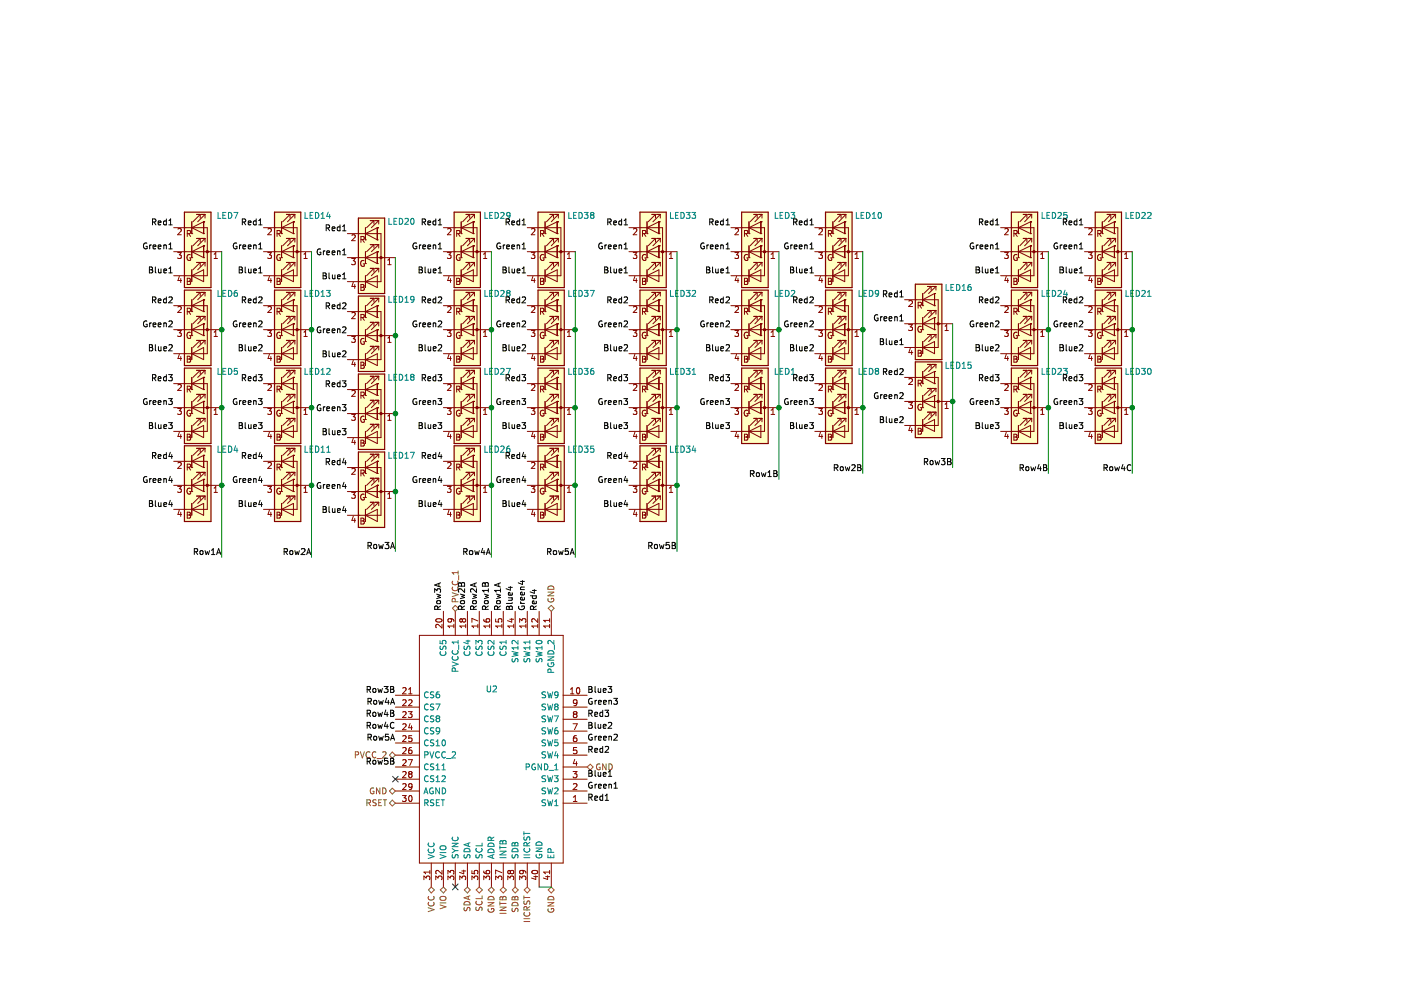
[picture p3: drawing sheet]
EESchema Schematic File Version 4
EELAYER 30 0
EELAYER END
$Descr A4 11693 8268
encoding utf-8
Sheet 3 3
Title "ICED-L"
Date "2016-07-17"
Rev "Rev 1.2b"
Comp "Input Club"
Comment1 ""
Comment2 ""
Comment3 ""
Comment4 ""
$EndDescr
Text Label 9050 1900 2    50   ~ 0
Red1
Text Label 8350 1900 2    50   ~ 0
Red1
Text Label 6800 1900 2    50   ~ 0
Red1
Text Label 6100 1900 2    50   ~ 0
Red1
$Comp
L ICEDLeft:RGB_0606 LED51
U 1 1
P 3900 2100
AR Path="/54B2C0DD/606D76E2" Ref="LED51"  Part="1" 
AR Path="/549878F0/6068E321/606D76E2" Ref="LED?"  Part="1" 
AR Path="/549878F0/60748308/606D76E2" Ref="LED29"  Part="1" 
AR Path="/549878F0/605673FE/606D76E2" Ref="LED29"  Part="1" 
F 0 "LED29" H 4150 2400 50  0000 C CNN
F 1 "RGB_0606" H 3900 2506 50  0001 C CNN
F 2 "prettylib:0606" H 3900 2050 50  0001 C CNN
F 3 "~" H 3900 2050 50  0001 C CNN
	1    3900 2100
	1    0    0    -1  
$EndComp
Text Label 3700 1900 2    50   ~ 0
Red1
Text Label 3700 2100 2    50   ~ 0
Green1
Text Label 3700 2300 2    50   ~ 0
Blue1
Text Label 3700 2550 2    50   ~ 0
Red2
$Comp
L ICEDLeft:RGB_0606 LED52
U 1 1
P 3900 2750
AR Path="/54B2C0DD/606D76D8" Ref="LED52"  Part="1" 
AR Path="/549878F0/6068E321/606D76D8" Ref="LED?"  Part="1" 
AR Path="/549878F0/60748308/606D76D8" Ref="LED28"  Part="1" 
AR Path="/549878F0/605673FE/606D76D8" Ref="LED28"  Part="1" 
F 0 "LED28" H 4150 3050 50  0000 C CNN
F 1 "RGB_0606" H 3900 3156 50  0001 C CNN
F 2 "prettylib:0606" H 3900 2700 50  0001 C CNN
F 3 "~" H 3900 2700 50  0001 C CNN
	1    3900 2750
	1    0    0    -1  
$EndComp
Text Label 3700 2750 2    50   ~ 0
Green2
Text Label 3700 2950 2    50   ~ 0
Blue2
Text Label 3700 3200 2    50   ~ 0
Red3
$Comp
L ICEDLeft:RGB_0606 LED53
U 1 1
P 3900 3400
AR Path="/54B2C0DD/606D76CF" Ref="LED53"  Part="1" 
AR Path="/549878F0/6068E321/606D76CF" Ref="LED?"  Part="1" 
AR Path="/549878F0/60748308/606D76CF" Ref="LED27"  Part="1" 
AR Path="/549878F0/605673FE/606D76CF" Ref="LED27"  Part="1" 
F 0 "LED27" H 4150 3700 50  0000 C CNN
F 1 "RGB_0606" H 3900 3806 50  0001 C CNN
F 2 "prettylib:0606" H 3900 3350 50  0001 C CNN
F 3 "~" H 3900 3350 50  0001 C CNN
	1    3900 3400
	1    0    0    -1  
$EndComp
Text Label 3700 3400 2    50   ~ 0
Green3
Text Label 3700 3600 2    50   ~ 0
Blue3
$Comp
L ICEDLeft:RGB_0606 LED54
U 1 1
P 3900 4050
AR Path="/54B2C0DD/606D76C7" Ref="LED54"  Part="1" 
AR Path="/549878F0/6068E321/606D76C7" Ref="LED?"  Part="1" 
AR Path="/549878F0/60748308/606D76C7" Ref="LED26"  Part="1" 
AR Path="/549878F0/605673FE/606D76C7" Ref="LED26"  Part="1" 
F 0 "LED26" H 4150 4350 50  0000 C CNN
F 1 "RGB_0606" H 3900 4456 50  0001 C CNN
F 2 "prettylib:0606" H 3900 4000 50  0001 C CNN
F 3 "~" H 3900 4000 50  0001 C CNN
	1    3900 4050
	1    0    0    -1  
$EndComp
Text Label 3700 3850 2    50   ~ 0
Red4
Text Label 3700 4050 2    50   ~ 0
Green4
Text Label 3700 4250 2    50   ~ 0
Blue4
Wire Wire Line
	4100 2100 4100 2750
Connection ~ 4100 2750
Wire Wire Line
	4100 2750 4100 3400
Text Label 4400 1900 2    50   ~ 0
Red1
Text Label 4400 2100 2    50   ~ 0
Green1
Text Label 4400 2300 2    50   ~ 0
Blue1
Text Label 4400 2550 2    50   ~ 0
Red2
$Comp
L ICEDLeft:RGB_0606 LED56
U 1 1
P 4600 2750
AR Path="/54B2C0DD/606D76B0" Ref="LED56"  Part="1" 
AR Path="/549878F0/6068E321/606D76B0" Ref="LED?"  Part="1" 
AR Path="/549878F0/60748308/606D76B0" Ref="LED37"  Part="1" 
AR Path="/549878F0/605673FE/606D76B0" Ref="LED37"  Part="1" 
F 0 "LED37" H 4850 3050 50  0000 C CNN
F 1 "RGB_0606" H 4600 3156 50  0001 C CNN
F 2 "prettylib:0606" H 4600 2700 50  0001 C CNN
F 3 "~" H 4600 2700 50  0001 C CNN
	1    4600 2750
	1    0    0    -1  
$EndComp
Text Label 4400 2750 2    50   ~ 0
Green2
Text Label 4400 2950 2    50   ~ 0
Blue2
Text Label 4400 3200 2    50   ~ 0
Red3
$Comp
L ICEDLeft:RGB_0606 LED57
U 1 1
P 4600 3400
AR Path="/54B2C0DD/606D76A7" Ref="LED57"  Part="1" 
AR Path="/549878F0/6068E321/606D76A7" Ref="LED?"  Part="1" 
AR Path="/549878F0/60748308/606D76A7" Ref="LED36"  Part="1" 
AR Path="/549878F0/605673FE/606D76A7" Ref="LED36"  Part="1" 
F 0 "LED36" H 4850 3700 50  0000 C CNN
F 1 "RGB_0606" H 4600 3806 50  0001 C CNN
F 2 "prettylib:0606" H 4600 3350 50  0001 C CNN
F 3 "~" H 4600 3350 50  0001 C CNN
	1    4600 3400
	1    0    0    -1  
$EndComp
Text Label 4400 3400 2    50   ~ 0
Green3
Text Label 4400 3600 2    50   ~ 0
Blue3
$Comp
L ICEDLeft:RGB_0606 LED58
U 1 1
P 4600 4050
AR Path="/54B2C0DD/606D769F" Ref="LED58"  Part="1" 
AR Path="/549878F0/6068E321/606D769F" Ref="LED?"  Part="1" 
AR Path="/549878F0/60748308/606D769F" Ref="LED35"  Part="1" 
AR Path="/549878F0/605673FE/606D769F" Ref="LED35"  Part="1" 
F 0 "LED35" H 4850 4350 50  0000 C CNN
F 1 "RGB_0606" H 4600 4456 50  0001 C CNN
F 2 "prettylib:0606" H 4600 4000 50  0001 C CNN
F 3 "~" H 4600 4000 50  0001 C CNN
	1    4600 4050
	1    0    0    -1  
$EndComp
Text Label 4400 3850 2    50   ~ 0
Red4
Text Label 4400 4050 2    50   ~ 0
Green4
Text Label 4400 4250 2    50   ~ 0
Blue4
Wire Wire Line
	4800 2100 4800 2750
Connection ~ 4800 2750
Wire Wire Line
	4800 2750 4800 3400
Connection ~ 4800 3400
Wire Wire Line
	4800 3400 4800 4050
Text Label 6100 2100 2    50   ~ 0
Green1
Text Label 6100 2300 2    50   ~ 0
Blue1
Text Label 6100 2750 2    50   ~ 0
Green2
Text Label 6100 2950 2    50   ~ 0
Blue2
Text Label 6100 3400 2    50   ~ 0
Green3
Text Label 6100 3600 2    50   ~ 0
Blue3
Connection ~ 4100 3400
Wire Wire Line
	4100 3400 4100 4050
Connection ~ 4800 4050
Wire Wire Line
	4800 4050 4800 4650
Connection ~ 4100 4050
Wire Wire Line
	4100 4050 4100 4650
Text Label 5250 1900 2    50   ~ 0
Red1
Text Label 5250 2100 2    50   ~ 0
Green1
Text Label 5250 2300 2    50   ~ 0
Blue1
Text Label 5250 2550 2    50   ~ 0
Red2
Text Label 5250 2750 2    50   ~ 0
Green2
Text Label 5250 2950 2    50   ~ 0
Blue2
Text Label 5250 3200 2    50   ~ 0
Red3
Text Label 5250 3400 2    50   ~ 0
Green3
Text Label 5250 3600 2    50   ~ 0
Blue3
Text Label 5250 3850 2    50   ~ 0
Red4
Text Label 5250 4050 2    50   ~ 0
Green4
Text Label 5250 4250 2    50   ~ 0
Blue4
$Comp
L ICEDLeft:RGB_0606 LED62
U 1 1
P 5450 3400
AR Path="/54B2C0DD/606D7675" Ref="LED62"  Part="1" 
AR Path="/549878F0/6068E321/606D7675" Ref="LED?"  Part="1" 
AR Path="/549878F0/60748308/606D7675" Ref="LED31"  Part="1" 
AR Path="/549878F0/605673FE/606D7675" Ref="LED31"  Part="1" 
F 0 "LED31" H 5700 3700 50  0000 C CNN
F 1 "RGB_0606" H 5450 3806 50  0001 C CNN
F 2 "prettylib:0606" H 5450 3350 50  0001 C CNN
F 3 "~" H 5450 3350 50  0001 C CNN
	1    5450 3400
	1    0    0    -1  
$EndComp
Connection ~ 5650 3400
Wire Wire Line
	5650 2100 5650 2750
Connection ~ 5650 2750
Wire Wire Line
	5650 3400 5650 4050
Wire Wire Line
	5650 4050 5650 4600
Connection ~ 5650 4050
$Comp
L ICEDLeft:RGB_0606 LED70
U 1 1
P 7750 3350
AR Path="/54B2C0DD/606D7652" Ref="LED70"  Part="1" 
AR Path="/549878F0/6068E321/606D7652" Ref="LED?"  Part="1" 
AR Path="/549878F0/60748308/606D7652" Ref="LED15"  Part="1" 
AR Path="/549878F0/605673FE/606D7652" Ref="LED15"  Part="1" 
F 0 "LED15" H 8000 3650 50  0000 C CNN
F 1 "RGB_0606" H 7750 3756 50  0001 C CNN
F 2 "prettylib:0606" H 7750 3300 50  0001 C CNN
F 3 "~" H 7750 3300 50  0001 C CNN
	1    7750 3350
	1    0    0    -1  
$EndComp
Wire Wire Line
	7950 2700 7950 3350
$Comp
L ICEDLeft:RGB_0606 LED49
U 1 1
P 3100 3450
AR Path="/54B2C0DD/606D763F" Ref="LED49"  Part="1" 
AR Path="/549878F0/6068E321/606D763F" Ref="LED?"  Part="1" 
AR Path="/549878F0/60748308/606D763F" Ref="LED18"  Part="1" 
AR Path="/549878F0/605673FE/606D763F" Ref="LED18"  Part="1" 
F 0 "LED18" H 3350 3750 50  0000 C CNN
F 1 "RGB_0606" H 3100 3856 50  0001 C CNN
F 2 "prettylib:0606" H 3100 3400 50  0001 C CNN
F 3 "~" H 3100 3400 50  0001 C CNN
	1    3100 3450
	1    0    0    -1  
$EndComp
Text Label 9050 3600 2    50   ~ 0
Blue3
Text Label 9050 3400 2    50   ~ 0
Green3
Wire Wire Line
	9450 3400 9450 3950
Connection ~ 9450 3400
$Comp
L ICEDLeft:RGB_0606 LED76
U 1 1
P 9250 3400
AR Path="/54B2C0DD/606D761C" Ref="LED76"  Part="1" 
AR Path="/549878F0/6068E321/606D761C" Ref="LED?"  Part="1" 
AR Path="/549878F0/60748308/606D761C" Ref="LED30"  Part="1" 
AR Path="/549878F0/605673FE/606D761C" Ref="LED30"  Part="1" 
F 0 "LED30" H 9500 3700 50  0000 C CNN
F 1 "RGB_0606" H 9250 3806 50  0001 C CNN
F 2 "prettylib:0606" H 9250 3350 50  0001 C CNN
F 3 "~" H 9250 3350 50  0001 C CNN
	1    9250 3400
	1    0    0    -1  
$EndComp
Text Label 9050 3200 2    50   ~ 0
Red3
Text Label 9050 2950 2    50   ~ 0
Blue2
Text Label 9050 2750 2    50   ~ 0
Green2
Wire Wire Line
	9450 2750 9450 3400
Wire Wire Line
	9450 2100 9450 2750
Connection ~ 9450 2750
$Comp
L ICEDLeft:RGB_0606 LED75
U 1 1
P 9250 2750
AR Path="/54B2C0DD/606D7613" Ref="LED75"  Part="1" 
AR Path="/549878F0/6068E321/606D7613" Ref="LED?"  Part="1" 
AR Path="/549878F0/60748308/606D7613" Ref="LED21"  Part="1" 
AR Path="/549878F0/605673FE/606D7613" Ref="LED21"  Part="1" 
F 0 "LED21" H 9500 3050 50  0000 C CNN
F 1 "RGB_0606" H 9250 3156 50  0001 C CNN
F 2 "prettylib:0606" H 9250 2700 50  0001 C CNN
F 3 "~" H 9250 2700 50  0001 C CNN
	1    9250 2750
	1    0    0    -1  
$EndComp
Text Label 9050 2550 2    50   ~ 0
Red2
Text Label 9050 2300 2    50   ~ 0
Blue1
Text Label 9050 2100 2    50   ~ 0
Green1
$Comp
L ICEDLeft:RGB_0606 LED74
U 1 1
P 9250 2100
AR Path="/54B2C0DD/606D760A" Ref="LED74"  Part="1" 
AR Path="/549878F0/6068E321/606D760A" Ref="LED?"  Part="1" 
AR Path="/549878F0/60748308/606D760A" Ref="LED22"  Part="1" 
AR Path="/549878F0/605673FE/606D760A" Ref="LED22"  Part="1" 
F 0 "LED22" H 9500 2400 50  0000 C CNN
F 1 "RGB_0606" H 9250 2506 50  0001 C CNN
F 2 "prettylib:0606" H 9250 2050 50  0001 C CNN
F 3 "~" H 9250 2050 50  0001 C CNN
	1    9250 2100
	1    0    0    -1  
$EndComp
Text Label 8350 3600 2    50   ~ 0
Blue3
Text Label 8350 3400 2    50   ~ 0
Green3
Wire Wire Line
	8750 3400 8750 3950
Connection ~ 8750 3400
$Comp
L ICEDLeft:RGB_0606 LED73
U 1 1
P 8550 3400
AR Path="/54B2C0DD/606D7600" Ref="LED73"  Part="1" 
AR Path="/549878F0/6068E321/606D7600" Ref="LED?"  Part="1" 
AR Path="/549878F0/60748308/606D7600" Ref="LED23"  Part="1" 
AR Path="/549878F0/605673FE/606D7600" Ref="LED23"  Part="1" 
F 0 "LED23" H 8800 3700 50  0000 C CNN
F 1 "RGB_0606" H 8550 3806 50  0001 C CNN
F 2 "prettylib:0606" H 8550 3350 50  0001 C CNN
F 3 "~" H 8550 3350 50  0001 C CNN
	1    8550 3400
	1    0    0    -1  
$EndComp
Text Label 8350 3200 2    50   ~ 0
Red3
Text Label 8350 2950 2    50   ~ 0
Blue2
Text Label 8350 2750 2    50   ~ 0
Green2
Wire Wire Line
	8750 2750 8750 3400
Wire Wire Line
	8750 2100 8750 2750
Connection ~ 8750 2750
$Comp
L ICEDLeft:RGB_0606 LED72
U 1 1
P 8550 2750
AR Path="/54B2C0DD/606D75F7" Ref="LED72"  Part="1" 
AR Path="/549878F0/6068E321/606D75F7" Ref="LED?"  Part="1" 
AR Path="/549878F0/60748308/606D75F7" Ref="LED24"  Part="1" 
AR Path="/549878F0/605673FE/606D75F7" Ref="LED24"  Part="1" 
F 0 "LED24" H 8800 3050 50  0000 C CNN
F 1 "RGB_0606" H 8550 3156 50  0001 C CNN
F 2 "prettylib:0606" H 8550 2700 50  0001 C CNN
F 3 "~" H 8550 2700 50  0001 C CNN
	1    8550 2750
	1    0    0    -1  
$EndComp
Text Label 8350 2550 2    50   ~ 0
Red2
Text Label 8350 2300 2    50   ~ 0
Blue1
Text Label 8350 2100 2    50   ~ 0
Green1
$Comp
L ICEDLeft:RGB_0606 LED71
U 1 1
P 8550 2100
AR Path="/54B2C0DD/606D75EE" Ref="LED71"  Part="1" 
AR Path="/549878F0/6068E321/606D75EE" Ref="LED?"  Part="1" 
AR Path="/549878F0/60748308/606D75EE" Ref="LED25"  Part="1" 
AR Path="/549878F0/605673FE/606D75EE" Ref="LED25"  Part="1" 
F 0 "LED25" H 8800 2400 50  0000 C CNN
F 1 "RGB_0606" H 8550 2506 50  0001 C CNN
F 2 "prettylib:0606" H 8550 2050 50  0001 C CNN
F 3 "~" H 8550 2050 50  0001 C CNN
	1    8550 2100
	1    0    0    -1  
$EndComp
Text Label 7550 3550 2    50   ~ 0
Blue2
Text Label 7550 3350 2    50   ~ 0
Green2
Text Label 7550 3150 2    50   ~ 0
Red2
Text Label 7550 2900 2    50   ~ 0
Blue1
Text Label 7550 2700 2    50   ~ 0
Green1
$Comp
L ICEDLeft:RGB_0606 LED69
U 1 1
P 7750 2700
AR Path="/54B2C0DD/606D75E3" Ref="LED69"  Part="1" 
AR Path="/549878F0/6068E321/606D75E3" Ref="LED?"  Part="1" 
AR Path="/549878F0/60748308/606D75E3" Ref="LED16"  Part="1" 
AR Path="/549878F0/605673FE/606D75E3" Ref="LED16"  Part="1" 
F 0 "LED16" H 8000 3000 50  0000 C CNN
F 1 "RGB_0606" H 7750 3106 50  0001 C CNN
F 2 "prettylib:0606" H 7750 2650 50  0001 C CNN
F 3 "~" H 7750 2650 50  0001 C CNN
	1    7750 2700
	1    0    0    -1  
$EndComp
Text Label 7550 2500 2    50   ~ 0
Red1
Text Label 6800 3600 2    50   ~ 0
Blue3
Text Label 6800 3400 2    50   ~ 0
Green3
Wire Wire Line
	7200 3400 7200 3950
Connection ~ 7200 3400
$Comp
L ICEDLeft:RGB_0606 LED68
U 1 1
P 7000 3400
AR Path="/54B2C0DD/606D75D7" Ref="LED68"  Part="1" 
AR Path="/549878F0/6068E321/606D75D7" Ref="LED?"  Part="1" 
AR Path="/549878F0/60748308/606D75D7" Ref="LED8"  Part="1" 
AR Path="/549878F0/605673FE/606D75D7" Ref="LED8"  Part="1" 
F 0 "LED8" H 7250 3700 50  0000 C CNN
F 1 "RGB_0606" H 7000 3806 50  0001 C CNN
F 2 "prettylib:0606" H 7000 3350 50  0001 C CNN
F 3 "~" H 7000 3350 50  0001 C CNN
	1    7000 3400
	1    0    0    -1  
$EndComp
Text Label 6800 3200 2    50   ~ 0
Red3
Text Label 6800 2950 2    50   ~ 0
Blue2
Text Label 6800 2750 2    50   ~ 0
Green2
Wire Wire Line
	7200 2750 7200 3400
Wire Wire Line
	7200 2100 7200 2750
Connection ~ 7200 2750
$Comp
L ICEDLeft:RGB_0606 LED67
U 1 1
P 7000 2750
AR Path="/54B2C0DD/606D75CE" Ref="LED67"  Part="1" 
AR Path="/549878F0/6068E321/606D75CE" Ref="LED?"  Part="1" 
AR Path="/549878F0/60748308/606D75CE" Ref="LED9"  Part="1" 
AR Path="/549878F0/605673FE/606D75CE" Ref="LED9"  Part="1" 
F 0 "LED9" H 7250 3050 50  0000 C CNN
F 1 "RGB_0606" H 7000 3156 50  0001 C CNN
F 2 "prettylib:0606" H 7000 2700 50  0001 C CNN
F 3 "~" H 7000 2700 50  0001 C CNN
	1    7000 2750
	1    0    0    -1  
$EndComp
Text Label 6800 2550 2    50   ~ 0
Red2
Text Label 6800 2300 2    50   ~ 0
Blue1
Text Label 6800 2100 2    50   ~ 0
Green1
$Comp
L ICEDLeft:RGB_0606 LED66
U 1 1
P 7000 2100
AR Path="/54B2C0DD/606D75C5" Ref="LED66"  Part="1" 
AR Path="/549878F0/6068E321/606D75C5" Ref="LED?"  Part="1" 
AR Path="/549878F0/60748308/606D75C5" Ref="LED10"  Part="1" 
AR Path="/549878F0/605673FE/606D75C5" Ref="LED10"  Part="1" 
F 0 "LED10" H 7250 2400 50  0000 C CNN
F 1 "RGB_0606" H 7000 2506 50  0001 C CNN
F 2 "prettylib:0606" H 7000 2050 50  0001 C CNN
F 3 "~" H 7000 2050 50  0001 C CNN
	1    7000 2100
	1    0    0    -1  
$EndComp
Wire Wire Line
	6500 3400 6500 4000
Connection ~ 6500 3400
$Comp
L ICEDLeft:RGB_0606 LED65
U 1 1
P 6300 3400
AR Path="/54B2C0DD/606D75BC" Ref="LED65"  Part="1" 
AR Path="/549878F0/6068E321/606D75BC" Ref="LED?"  Part="1" 
AR Path="/549878F0/60748308/606D75BC" Ref="LED1"  Part="1" 
AR Path="/549878F0/605673FE/606D75BC" Ref="LED1"  Part="1" 
F 0 "LED1" H 6550 3700 50  0000 C CNN
F 1 "RGB_0606" H 6300 3806 50  0001 C CNN
F 2 "prettylib:0606" H 6300 3350 50  0001 C CNN
F 3 "~" H 6300 3350 50  0001 C CNN
	1    6300 3400
	1    0    0    -1  
$EndComp
Text Label 6100 3200 2    50   ~ 0
Red3
Wire Wire Line
	6500 2750 6500 3400
Wire Wire Line
	6500 2100 6500 2750
Connection ~ 6500 2750
$Comp
L ICEDLeft:RGB_0606 LED64
U 1 1
P 6300 2750
AR Path="/54B2C0DD/606D75B5" Ref="LED64"  Part="1" 
AR Path="/549878F0/6068E321/606D75B5" Ref="LED?"  Part="1" 
AR Path="/549878F0/60748308/606D75B5" Ref="LED2"  Part="1" 
AR Path="/549878F0/605673FE/606D75B5" Ref="LED2"  Part="1" 
F 0 "LED2" H 6550 3050 50  0000 C CNN
F 1 "RGB_0606" H 6300 3156 50  0001 C CNN
F 2 "prettylib:0606" H 6300 2700 50  0001 C CNN
F 3 "~" H 6300 2700 50  0001 C CNN
	1    6300 2750
	1    0    0    -1  
$EndComp
Text Label 6100 2550 2    50   ~ 0
Red2
$Comp
L ICEDLeft:RGB_0606 LED63
U 1 1
P 6300 2100
AR Path="/54B2C0DD/606D75AE" Ref="LED63"  Part="1" 
AR Path="/549878F0/6068E321/606D75AE" Ref="LED?"  Part="1" 
AR Path="/549878F0/60748308/606D75AE" Ref="LED3"  Part="1" 
AR Path="/549878F0/605673FE/606D75AE" Ref="LED3"  Part="1" 
F 0 "LED3" H 6550 2400 50  0000 C CNN
F 1 "RGB_0606" H 6300 2506 50  0001 C CNN
F 2 "prettylib:0606" H 6300 2050 50  0001 C CNN
F 3 "~" H 6300 2050 50  0001 C CNN
	1    6300 2100
	1    0    0    -1  
$EndComp
$Comp
L ICEDLeft:RGB_0606 LED47
U 1 1
P 3100 2150
AR Path="/54B2C0DD/606D75A8" Ref="LED47"  Part="1" 
AR Path="/549878F0/6068E321/606D75A8" Ref="LED?"  Part="1" 
AR Path="/549878F0/60748308/606D75A8" Ref="LED20"  Part="1" 
AR Path="/549878F0/605673FE/606D75A8" Ref="LED20"  Part="1" 
F 0 "LED20" H 3350 2450 50  0000 C CNN
F 1 "RGB_0606" H 3100 2556 50  0001 C CNN
F 2 "prettylib:0606" H 3100 2100 50  0001 C CNN
F 3 "~" H 3100 2100 50  0001 C CNN
	1    3100 2150
	1    0    0    -1  
$EndComp
Text Label 2900 1950 2    50   ~ 0
Red1
Text Label 2900 2150 2    50   ~ 0
Green1
Text Label 2900 2350 2    50   ~ 0
Blue1
Text Label 2900 2600 2    50   ~ 0
Red2
$Comp
L ICEDLeft:RGB_0606 LED48
U 1 1
P 3100 2800
AR Path="/54B2C0DD/606D759E" Ref="LED48"  Part="1" 
AR Path="/549878F0/6068E321/606D759E" Ref="LED?"  Part="1" 
AR Path="/549878F0/60748308/606D759E" Ref="LED19"  Part="1" 
AR Path="/549878F0/605673FE/606D759E" Ref="LED19"  Part="1" 
F 0 "LED19" H 3350 3100 50  0000 C CNN
F 1 "RGB_0606" H 3100 3206 50  0001 C CNN
F 2 "prettylib:0606" H 3100 2750 50  0001 C CNN
F 3 "~" H 3100 2750 50  0001 C CNN
	1    3100 2800
	1    0    0    -1  
$EndComp
Text Label 2900 2800 2    50   ~ 0
Green2
Text Label 2900 3000 2    50   ~ 0
Blue2
Text Label 2900 3250 2    50   ~ 0
Red3
Text Label 2900 3450 2    50   ~ 0
Green3
Text Label 2900 3650 2    50   ~ 0
Blue3
Wire Wire Line
	3300 4100 3300 4600
Wire Wire Line
	3300 3450 3300 4100
Connection ~ 3300 4100
$Comp
L ICEDLeft:RGB_0606 LED50
U 1 1
P 3100 4100
AR Path="/54B2C0DD/606D7593" Ref="LED50"  Part="1" 
AR Path="/549878F0/6068E321/606D7593" Ref="LED?"  Part="1" 
AR Path="/549878F0/60748308/606D7593" Ref="LED17"  Part="1" 
AR Path="/549878F0/605673FE/606D7593" Ref="LED17"  Part="1" 
F 0 "LED17" H 3350 4400 50  0000 C CNN
F 1 "RGB_0606" H 3100 4506 50  0001 C CNN
F 2 "prettylib:0606" H 3100 4050 50  0001 C CNN
F 3 "~" H 3100 4050 50  0001 C CNN
	1    3100 4100
	1    0    0    -1  
$EndComp
Text Label 2900 3900 2    50   ~ 0
Red4
Text Label 2900 4100 2    50   ~ 0
Green4
Text Label 2900 4300 2    50   ~ 0
Blue4
Wire Wire Line
	3300 2150 3300 2800
Connection ~ 3300 3450
Connection ~ 3300 2800
Wire Wire Line
	3300 2800 3300 3450
Wire Wire Line
	1850 4050 1850 4650
Connection ~ 1850 4050
$Comp
L ICEDLeft:RGB_0606 LED42
U 1 1
P 1650 4050
AR Path="/54B2C0DD/606D7587" Ref="LED42"  Part="1" 
AR Path="/549878F0/6068E321/606D7587" Ref="LED?"  Part="1" 
AR Path="/549878F0/60748308/606D7587" Ref="LED4"  Part="1" 
AR Path="/549878F0/605673FE/606D7587" Ref="LED4"  Part="1" 
F 0 "LED4" H 1900 4350 50  0000 C CNN
F 1 "RGB_0606" H 1650 4456 50  0001 C CNN
F 2 "prettylib:0606" H 1650 4000 50  0001 C CNN
F 3 "~" H 1650 4000 50  0001 C CNN
	1    1650 4050
	1    0    0    -1  
$EndComp
Text Label 2200 4250 2    50   ~ 0
Blue4
Text Label 2200 4050 2    50   ~ 0
Green4
Text Label 2200 3850 2    50   ~ 0
Red4
Wire Wire Line
	2600 4050 2600 4650
Connection ~ 2600 4050
$Comp
L ICEDLeft:RGB_0606 LED46
U 1 1
P 2400 4050
AR Path="/54B2C0DD/606D7579" Ref="LED46"  Part="1" 
AR Path="/549878F0/6068E321/606D7579" Ref="LED?"  Part="1" 
AR Path="/549878F0/60748308/606D7579" Ref="LED11"  Part="1" 
AR Path="/549878F0/605673FE/606D7579" Ref="LED11"  Part="1" 
F 0 "LED11" H 2650 4350 50  0000 C CNN
F 1 "RGB_0606" H 2400 4456 50  0001 C CNN
F 2 "prettylib:0606" H 2400 4000 50  0001 C CNN
F 3 "~" H 2400 4000 50  0001 C CNN
	1    2400 4050
	1    0    0    -1  
$EndComp
Text Label 2200 3600 2    50   ~ 0
Blue3
Text Label 2200 3400 2    50   ~ 0
Green3
Wire Wire Line
	2600 3400 2600 4050
Connection ~ 2600 3400
$Comp
L ICEDLeft:RGB_0606 LED45
U 1 1
P 2400 3400
AR Path="/54B2C0DD/606D7571" Ref="LED45"  Part="1" 
AR Path="/549878F0/6068E321/606D7571" Ref="LED?"  Part="1" 
AR Path="/549878F0/60748308/606D7571" Ref="LED12"  Part="1" 
AR Path="/549878F0/605673FE/606D7571" Ref="LED12"  Part="1" 
F 0 "LED12" H 2650 3700 50  0000 C CNN
F 1 "RGB_0606" H 2400 3806 50  0001 C CNN
F 2 "prettylib:0606" H 2400 3350 50  0001 C CNN
F 3 "~" H 2400 3350 50  0001 C CNN
	1    2400 3400
	1    0    0    -1  
$EndComp
Text Label 2200 3200 2    50   ~ 0
Red3
Text Label 2200 2950 2    50   ~ 0
Blue2
Text Label 2200 2750 2    50   ~ 0
Green2
Wire Wire Line
	2600 2750 2600 3400
Wire Wire Line
	2600 2100 2600 2750
Connection ~ 2600 2750
$Comp
L ICEDLeft:RGB_0606 LED44
U 1 1
P 2400 2750
AR Path="/54B2C0DD/606D7568" Ref="LED44"  Part="1" 
AR Path="/549878F0/6068E321/606D7568" Ref="LED?"  Part="1" 
AR Path="/549878F0/60748308/606D7568" Ref="LED13"  Part="1" 
AR Path="/549878F0/605673FE/606D7568" Ref="LED13"  Part="1" 
F 0 "LED13" H 2650 3050 50  0000 C CNN
F 1 "RGB_0606" H 2400 3156 50  0001 C CNN
F 2 "prettylib:0606" H 2400 2700 50  0001 C CNN
F 3 "~" H 2400 2700 50  0001 C CNN
	1    2400 2750
	1    0    0    -1  
$EndComp
Text Label 2200 2550 2    50   ~ 0
Red2
Text Label 2200 2300 2    50   ~ 0
Blue1
Text Label 2200 2100 2    50   ~ 0
Green1
Text Label 2200 1900 2    50   ~ 0
Red1
$Comp
L ICEDLeft:RGB_0606 LED43
U 1 1
P 2400 2100
AR Path="/54B2C0DD/606D755E" Ref="LED43"  Part="1" 
AR Path="/549878F0/6068E321/606D755E" Ref="LED?"  Part="1" 
AR Path="/549878F0/60748308/606D755E" Ref="LED14"  Part="1" 
AR Path="/549878F0/605673FE/606D755E" Ref="LED14"  Part="1" 
F 0 "LED14" H 2650 2400 50  0000 C CNN
F 1 "RGB_0606" H 2400 2506 50  0001 C CNN
F 2 "prettylib:0606" H 2400 2050 50  0001 C CNN
F 3 "~" H 2400 2050 50  0001 C CNN
	1    2400 2100
	1    0    0    -1  
$EndComp
Text Label 1450 4250 2    50   ~ 0
Blue4
Text Label 1450 4050 2    50   ~ 0
Green4
Text Label 1450 3850 2    50   ~ 0
Red4
Text Label 1450 3600 2    50   ~ 0
Blue3
Text Label 1450 3400 2    50   ~ 0
Green3
Wire Wire Line
	1850 3400 1850 4050
Connection ~ 1850 3400
$Comp
L ICEDLeft:RGB_0606 LED41
U 1 1
P 1650 3400
AR Path="/54B2C0DD/606D754F" Ref="LED41"  Part="1" 
AR Path="/549878F0/6068E321/606D754F" Ref="LED?"  Part="1" 
AR Path="/549878F0/60748308/606D754F" Ref="LED5"  Part="1" 
AR Path="/549878F0/605673FE/606D754F" Ref="LED5"  Part="1" 
F 0 "LED5" H 1900 3700 50  0000 C CNN
F 1 "RGB_0606" H 1650 3806 50  0001 C CNN
F 2 "prettylib:0606" H 1650 3350 50  0001 C CNN
F 3 "~" H 1650 3350 50  0001 C CNN
	1    1650 3400
	1    0    0    -1  
$EndComp
Text Label 1450 3200 2    50   ~ 0
Red3
Text Label 1450 2950 2    50   ~ 0
Blue2
Text Label 1450 2750 2    50   ~ 0
Green2
Wire Wire Line
	1850 2750 1850 3400
Wire Wire Line
	1850 2100 1850 2750
Connection ~ 1850 2750
$Comp
L ICEDLeft:RGB_0606 LED40
U 1 1
P 1650 2750
AR Path="/54B2C0DD/606D7546" Ref="LED40"  Part="1" 
AR Path="/549878F0/6068E321/606D7546" Ref="LED?"  Part="1" 
AR Path="/549878F0/60748308/606D7546" Ref="LED6"  Part="1" 
AR Path="/549878F0/605673FE/606D7546" Ref="LED6"  Part="1" 
F 0 "LED6" H 1900 3050 50  0000 C CNN
F 1 "RGB_0606" H 1650 3156 50  0001 C CNN
F 2 "prettylib:0606" H 1650 2700 50  0001 C CNN
F 3 "~" H 1650 2700 50  0001 C CNN
	1    1650 2750
	1    0    0    -1  
$EndComp
Text Label 1450 2550 2    50   ~ 0
Red2
Text Label 1450 2300 2    50   ~ 0
Blue1
Text Label 1450 2100 2    50   ~ 0
Green1
Text Label 1450 1900 2    50   ~ 0
Red1
$Comp
L ICEDLeft:RGB_0606 LED39
U 1 1
P 1650 2100
AR Path="/54B2C0DD/606D753C" Ref="LED39"  Part="1" 
AR Path="/549878F0/6068E321/606D753C" Ref="LED?"  Part="1" 
AR Path="/549878F0/60748308/606D753C" Ref="LED7"  Part="1" 
AR Path="/549878F0/605673FE/606D753C" Ref="LED7"  Part="1" 
F 0 "LED7" H 1900 2400 50  0000 C CNN
F 1 "RGB_0606" H 1650 2506 50  0001 C CNN
F 2 "prettylib:0606" H 1650 2050 50  0001 C CNN
F 3 "~" H 1650 2050 50  0001 C CNN
	1    1650 2100
	1    0    0    -1  
$EndComp
$Comp
L ICEDLeft:RGB_0606 LED55
U 1 1
P 4600 2100
AR Path="/54B2C0DD/606D76BA" Ref="LED55"  Part="1" 
AR Path="/549878F0/6068E321/606D76BA" Ref="LED?"  Part="1" 
AR Path="/549878F0/60748308/606D76BA" Ref="LED38"  Part="1" 
AR Path="/549878F0/605673FE/606D76BA" Ref="LED38"  Part="1" 
F 0 "LED38" H 4850 2400 50  0000 C CNN
F 1 "RGB_0606" H 4600 2506 50  0001 C CNN
F 2 "prettylib:0606" H 4600 2050 50  0001 C CNN
F 3 "~" H 4600 2050 50  0001 C CNN
	1    4600 2100
	1    0    0    -1  
$EndComp
Connection ~ 7950 3350
Wire Wire Line
	7950 3350 7950 3900
Text Label 9450 3950 2    50   ~ 0
Row4C
Text Label 8750 3950 2    50   ~ 0
Row4B
Text Label 7950 3900 2    50   ~ 0
Row3B
Text Label 7200 3950 2    50   ~ 0
Row2B
Text Label 6500 4000 2    50   ~ 0
Row1B
Text Label 5650 4600 2    50   ~ 0
Row5B
Text Label 4800 4650 2    50   ~ 0
Row5A
Text Label 4100 4650 2    50   ~ 0
Row4A
Text Label 3300 4600 2    50   ~ 0
Row3A
Text Label 2600 4650 2    50   ~ 0
Row2A
Text Label 1850 4650 2    50   ~ 0
Row1A
Text HLabel 4100 7400 3    50   BiDi ~ 0
GND
Text HLabel 3800 5100 1    50   BiDi ~ 0
PVCC_1
Text HLabel 4900 6400 2    50   BiDi ~ 0
GND
Text Label 4900 6700 0    50   ~ 0
Red1
Text Label 4900 6600 0    50   ~ 0
Green1
Text Label 4900 6500 0    50   ~ 0
Blue1
Text Label 4900 6300 0    50   ~ 0
Red2
Text Label 4900 6200 0    50   ~ 0
Green2
Text Label 4900 6100 0    50   ~ 0
Blue2
Text Label 4900 6000 0    50   ~ 0
Red3
Text Label 4900 5900 0    50   ~ 0
Green3
Text Label 4900 5800 0    50   ~ 0
Blue3
Text Label 4500 5100 1    50   ~ 0
Red4
Text Label 4400 5100 1    50   ~ 0
Green4
Text Label 4300 5100 1    50   ~ 0
Blue4
Text Label 4200 5100 1    50   ~ 0
Row1A
Text Label 4100 5100 1    50   ~ 0
Row1B
Text Label 4000 5100 1    50   ~ 0
Row2A
Text Label 3900 5100 1    50   ~ 0
Row2B
Text Label 3700 5100 1    50   ~ 0
Row3A
Text Label 3300 5900 2    50   ~ 0
Row4A
Text Label 3300 6000 2    50   ~ 0
Row4B
Text Label 3300 6100 2    50   ~ 0
Row4C
Text Label 3300 6200 2    50   ~ 0
Row5A
Text Label 3300 6400 2    50   ~ 0
Row5B
NoConn ~ 3800 7400
NoConn ~ 3300 6500
Wire Wire Line
	4500 7400 4600 7400
Text HLabel 4600 7400 3    50   BiDi ~ 0
GND
Text HLabel 4000 7400 3    50   BiDi ~ 0
SCL
Text HLabel 3300 6300 0    50   BiDi ~ 0
PVCC_2
Text HLabel 4600 5100 1    50   BiDi ~ 0
GND
Text HLabel 3600 7400 3    50   BiDi ~ 0
VCC
Text HLabel 3700 7400 3    50   BiDi ~ 0
VIO
Text HLabel 3900 7400 3    50   BiDi ~ 0
SDA
Text HLabel 4300 7400 3    50   BiDi ~ 0
SDB
Text HLabel 4400 7400 3    50   BiDi ~ 0
IICRST
Text HLabel 3300 6700 0    50   BiDi ~ 0
RSET
Text HLabel 3300 6600 0    50   BiDi ~ 0
GND
Text Label 3300 5800 2    50   ~ 0
Row3B
Wire Wire Line
	5650 2750 5650 3400
$Comp
L ICEDLeft:RGB_0606 LED60
U 1 1
P 5450 2100
AR Path="/54B2C0DD/606D7669" Ref="LED60"  Part="1" 
AR Path="/549878F0/6068E321/606D7669" Ref="LED?"  Part="1" 
AR Path="/549878F0/60748308/606D7669" Ref="LED33"  Part="1" 
AR Path="/549878F0/605673FE/606D7669" Ref="LED33"  Part="1" 
F 0 "LED33" H 5700 2400 50  0000 C CNN
F 1 "RGB_0606" H 5450 2506 50  0001 C CNN
F 2 "prettylib:0606" H 5450 2050 50  0001 C CNN
F 3 "~" H 5450 2050 50  0001 C CNN
	1    5450 2100
	1    0    0    -1  
$EndComp
$Comp
L ICEDLeft:RGB_0606 LED61
U 1 1
P 5450 2750
AR Path="/54B2C0DD/606D766F" Ref="LED61"  Part="1" 
AR Path="/549878F0/6068E321/606D766F" Ref="LED?"  Part="1" 
AR Path="/549878F0/60748308/606D766F" Ref="LED32"  Part="1" 
AR Path="/549878F0/605673FE/606D766F" Ref="LED32"  Part="1" 
F 0 "LED32" H 5700 3050 50  0000 C CNN
F 1 "RGB_0606" H 5450 3156 50  0001 C CNN
F 2 "prettylib:0606" H 5450 2700 50  0001 C CNN
F 3 "~" H 5450 2700 50  0001 C CNN
	1    5450 2750
	1    0    0    -1  
$EndComp
$Comp
L ICEDLeft:RGB_0606 LED59
U 1 1
P 5450 4050
AR Path="/54B2C0DD/606D7663" Ref="LED59"  Part="1" 
AR Path="/549878F0/6068E321/606D7663" Ref="LED?"  Part="1" 
AR Path="/549878F0/60748308/606D7663" Ref="LED34"  Part="1" 
AR Path="/549878F0/605673FE/606D7663" Ref="LED34"  Part="1" 
F 0 "LED34" H 5700 4350 50  0000 C CNN
F 1 "RGB_0606" H 5450 4456 50  0001 C CNN
F 2 "prettylib:0606" H 5450 4000 50  0001 C CNN
F 3 "~" H 5450 4000 50  0001 C CNN
	1    5450 4050
	1    0    0    -1  
$EndComp
$Comp
L ICEDLeft:IS31FL3737-QFLS4-TR U3
U 1 1
P 4900 6700
AR Path="/54B2C0DD/606D76FC" Ref="U3"  Part="1" 
AR Path="/549878F0/6068E321/606D76FC" Ref="U?"  Part="1" 
AR Path="/549878F0/60748308/606D76FC" Ref="U2"  Part="1" 
AR Path="/549878F0/605673FE/606D76FC" Ref="U2"  Part="1" 
F 0 "U2" H 5750 5750 50  0000 R CNN
F 1 "IS31FL3737-QFLS4-TR" H 4856 6295 50  0001 R CNN
F 2 "QFN40P500X500X80-41N-D" H 6350 7200 50  0001 L CNN
F 3 "http://www.issi.com/WW/pdf/31FL3737.pdf" H 6350 7100 50  0001 L CNN
F 4 "IC LED DRVR LINEAR 45MA 40QFN" H 6350 7000 50  0001 L CNN "Description"
F 5 "0.8" H 6350 6900 50  0001 L CNN "Height"
F 6 "Lumissil" H 6350 6800 50  0001 L CNN "Manufacturer_Name"
F 7 "IS31FL3737-QFLS4-TR" H 6350 6700 50  0001 L CNN "Manufacturer_Part_Number"
F 8 "870-31FL3737QFLS4TR" H 6350 6600 50  0001 L CNN "Mouser Part Number"
F 9 "https://www.mouser.co.uk/ProductDetail/Lumissil/IS31FL3737-QFLS4-TR/?qs=o7k0yqUNuKAJ%252B%252BDONCPK0Q%3D%3D" H 6350 6500 50  0001 L CNN "Mouser Price/Stock"
	1    4900 6700
	-1   0    0    1   
$EndComp
Text HLabel 4200 7400 3    50   BiDi ~ 0
INTB
$EndSCHEMATC
